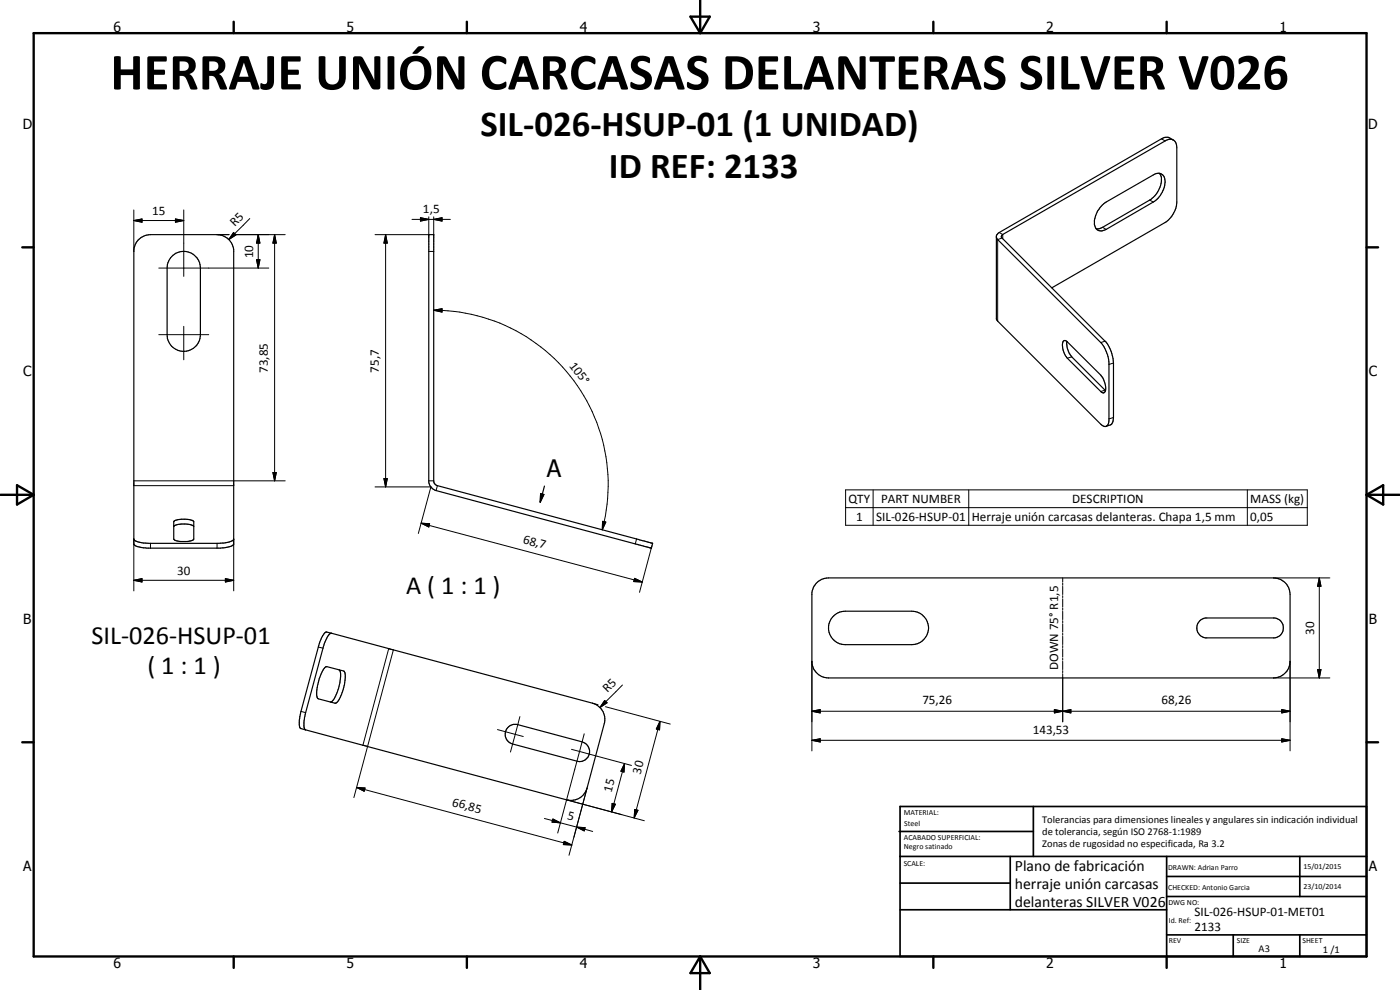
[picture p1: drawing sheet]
<svg xmlns="http://www.w3.org/2000/svg" width="420mm" height="297mm" viewBox="0 0 420 297" stroke-linecap="round" stroke-linejoin="round" font-family="sans-serif">
<g fill="none" stroke="#000" stroke-width=".35">
<path d="M348 52a5.5 5.5 0 0 1-.8 6l-1.8 1.8-14.5 8.4-1 .4h-.9M352.1 42a2.61 2.61 0 0 0-2.8-.7l-49.4 28.5-.9 1 .1 25.1 31.3 31.4a1.28 1.28 0 0 0 1.5 .6 1.28 1.28 0 0 0 .9-1.4v-17.6a11.3 11.3 0 0 0-2.2-5.9l-31.2-31.1-.4-.7M41.4 72.1l.8-.7 1.4-.7 1.6-.3h19.9a5 5 0 0 1 5 4.5v88.4a5.2 5.2 0 0 1-3.9 1.2l-22.6-.1a5.1 5.1 0 0 1-3.4-1.1v-88.4l.4-1.5zM51.5 77a5 5 0 0 1 5.5-1.2 5 5 0 0 1 3.1 4.6v20a5 5 0 0 1-5 5 5 5 0 0 1-4.9-5v-20l.2-1.6zM128.7 70.4h1.5v73.9l.2 .8 .9 .6 64.3 17.2 .3 .1-.4 1.5-64.6-17.3-1.1-.6-.7-.8-.4-1.1zM330.8 61.5l1.2-.9 14.1-8.1a2.2 2.2 0 0 1 2.6-.2 2.2 2.2 0 0 1 1 2.4 7.8 7.8 0 0 1-3.6 5.9l-14.1 8.2a2.14 2.14 0 0 1-3.5-1.4 7.7 7.7 0 0 1 2.3-5.9zM315.7 86.4l34-19.6a8 8 0 0 0 3.5-6.2v-16.3a2.13 2.13 0 0 0-1-2.3 2.13 2.13 0 0 0-2.5 .3l-48.8 28.1-.3 .4v.5l31 31.1a10.5 10.5 0 0 1 2.6 6.5l-.1 17.1-.5 1.3-1.7 .6M319.1 102.4l.5-.2 .7 .4 10.1 10a6.4 6.4 0 0 1 1.4 4.1 .83 .83 0 0 1-.3 1 .83 .83 0 0 1-1-.1l-10.2-10.1a5.5 5.5 0 0 1-1.2-5.1zM320.2 102.4a6.3 6.3 0 0 0 1.4 4.7l10.2 10.1M52.1 158l.1-.1a6.5 6.5 0 0 1 5.7-.2l.3 .3M52.3 156.3a7.4 7.4 0 0 1 5.2-.2l.7 .4v5.2l-.7 .5-1.3 .3-2.4-.1-1.6-.6zM162.3 148.1l.9 .3-1.1 2.3z"/>
<path d="M163.4 145.8l-1.3 4.9M40.2 161.8a5.8 5.8 0 0 0 4.4 1.2h21.1a5.8 5.8 0 0 0 4.4-1.2M244.9 175a5 5 0 0 1 3.8-1.6h133.5a5 5 0 0 1 5 5v20a5 5 0 0 1-5 5h-133.5a5 5 0 0 1-5-4.5v-21l.4-1.5zM99.5 190l78.3 21a5 5 0 0 1 3.5 6.1l-5.1 19.4a5 5 0 0 1-6.2 3.5l-78.3-21M99.5 190a4.3 4.3 0 0 0-2.1 3l-5.9 21.8a7.9 7.9 0 0 0-.1 3.9l.3 .3M99.5 190l-1.4-.3a4.1 4.1 0 0 0-2.1 3l-5.9 21.8a7.9 7.9 0 0 0-.1 3.8l.2 .3 1.5 .4M249.8 185.2a4.9 4.9 0 0 1 3.8-1.8h20a5 5 0 0 1 5.1 5 5 5 0 0 1-5.1 5h-20a5 5 0 0 1-4.5-2.9 5 5 0 0 1 .7-5.3zM360 186.4l.6-.6 1.2-.4h20.8a3 3 0 0 1 2.5 3 3 3 0 0 1-2.5 3h-20.8a2.99 2.99 0 0 1-2.5-2 2.99 2.99 0 0 1 .7-3zM97.5 200.3l.6-.3 5.2 1.4a5.2 5.2 0 0 1 .1 3.8l-.9 3.1a3.8 3.8 0 0 1-2 2.7l-5-1.3a2.77 2.77 0 0 1-.4-2.9 16.6 16.6 0 0 1 2-6zM101.7 201a2.19 2.19 0 0 1 .5 2.4l-.2 1.5-.9 3a3.8 3.8 0 0 1-2 2.7M152.4 218.3l1.4-.9 1.2-.1 19.7 5.3a3 3 0 0 1 2.1 3.6 3 3 0 0 1-3.6 2.2l-19.4-5.2a3 3 0 0 1-1.4-4.9z"/>
</g>
<g fill="none" stroke="#000" stroke-width=".3">
<path d="M348.6 41.7l1.1 .6M40.2 66.2l2.4-.5v1zM40.2 66.2h14.9M40.2 63v12.4M52.7 65.7l2.4 .5-2.4 .5zM55.1 63v19.9M65.1 70.4h3.6M70.1 69.8l.7 .7-2.1 1.4zM70.6 70.4h15M75 65.6l-6.3 6.3M77 77.9h1l-.5 2.5zM77.5 70.4l.5 2.5h-1z"/>
<path d="M77.5 70.4v10M82.4 70.4l.5 2.5h-1zM82.4 70.4v73.9M115.7 70.4l.5 2.5h-1zM115.7 70.4v75.7M123.6 65.8h11.6M126.2 65.3l2.5 .5-2.5 .5zM128.7 75.4h1.5M128.7 65.1v5.3h-16.1M130.2 65.8l2.5-.5v1zM130.2 65.1v5.3M299.9 69.8l1 .6v1.3"/>
<path d="M300.7 71.4l-1.3 .5v24.5M330.9 68.2l1.1 .6M345 60l1.1 .6M47.7 80.4h33M55.1 97.9v10M130.2 93.1l2.5-.5v1zM130.2 93.1a52.4 52.4 0 0 1 50.6 65.9M47.7 100.4h14.9M321.6 107.1l-1.3 .4M331.6 102.4l-1.2 .4M331.6 117.1l-1.2 .4M334.2 108.9l-1.4 .4"/>
<path d="M334.2 125.3l-1.4 .4M40.2 144.3h45.4M40.2 145.7h29.9M81.9 141.8h1l-.5 2.5zM112.6 146.1h16.7l-3.8 14M115.2 143.6h1l-.5 2.5zM126.4 157l2.5 .1-.2 1zM126.4 157l66.3 17.6M128.7 144.3h1.5M131.3 145.7l-.4 1.5M180.8 156.4l1 .2-1 2.4zM253.8 147h138.5v10.6h-138.5z"/>
<path d="M253.8 152.3h138.5M262 147v10.6M290.7 147v10.6M374.3 147v10.6M40.2 174.1l2.4-.5v1zM40.2 161.7v15.6M40.2 174.1h29.9M45.2 163v1.5M65.1 163v1.5M67.6 173.6l2.5 .5-2.5 .5zM70.1 161.7v15.6M190.4 173.5l2.3 1.1-2.5-.1z"/>
<path d="M191 161.7l-.3 1.5M195.7 163.7l-3.8 14M318.9 173.4v1.3M318.9 175v.6M318.9 175.9v2.5M318.9 178.7v.6M318.9 179.7v2.5M382.2 173.4h16.9M395.9 173.4l.5 2.5h-1zM395.9 173.4v30M95.5 194.1l1.4 .4M116.7 194.6l-7.8 29"/>
<path d="M118.1 195l-11.9 44.3M243.7 198.4v26.9M318.9 182.5v.6M318.9 183.4v2.5M318.9 186.2v.7M318.9 187.2v2.5M318.9 190v.6M318.9 190.9v2.5M318.9 193.7v.7M318.9 194.6v2.5M318.9 197.5v.6M318.9 198.4v2.5"/>
<path d="M387.2 198.4v26.9M90.3 213.4l1.4 .4M149.3 218.9l5.3 1.4M156 215l-1.4 5.3M177.8 211l1.7 .5M181.5 210.2l.7 .7-2.2 1.4zM181.7 212l19.5 5.3M186.8 205.5l-6.8 6.8M198.1 216.5l-.2 2.5-.9-.3zM198.1 216.5l-7.8 28.9M243.7 213.4l2.5-.5v1zM243.7 213.4h143.5"/>
<path d="M316.4 212.9l2.5 .5-2.5 .5zM318.9 213.4l2.5-.5v1zM318.9 201.2v.6M318.9 202.1v14.5M382.2 203.4h16.9M384.7 212.9l2.5 .5-2.5 .5zM395.4 200.9h1l-.5 2.5zM107 236.3l2.5 .1-.2 1zM107 236.3l64.6 17.2M154.6 220.3l2.4 .7M154.6 220.3l-1.4 5.3M171.5 224.8l2.4 .7"/>
<path d="M173.9 225.5l15.6 4.2M173.9 225.5l-6.5 24.4M175.3 220.2l-1.4 5.3M176.2 236.5l-5.4 20.1M187.4 229.1l-.1 2.5-1-.2zM187.4 229.1l-3.9 14.5M243.7 222.1l2.5-.4v.9zM243.7 222.1h143.5M384.7 221.7l2.5 .4-2.5 .5zM163.4 245.6l4.8 1.3M165.9 245.7l2.3 1.2-2.5-.2zM168.2 246.9l9.7 2.6"/>
<path d="M169.3 252.4l2.3 1.1-2.5-.1zM173 248.2l2.6 .1-.3 1zM183.7 241l1 .3-1.2 2.3zM186.6 244.4l-16.6-4.4 23.4 6.3M190.5 242.9l1 .2-1.2 2.3z"/>
</g>
<g fill="none" stroke="#000" stroke-width=".71">
<path d="M10.1 9.9h400v277.1h-400zM70.1 6.5v3.4M140.1 6.5v3.4M207.2 5h5.8l-2.9 4.9zM210.1 0v9.9M280.1 6.5v3.4M350.1 6.5v3.4M6.7 74.2h3.4M410.1 74.2h3.5M.1 148.5h10M5.1 145.6l5 2.9-5 2.9zM410.1 148.5h10"/>
<path d="M410.1 148.5l5-2.9v5.8zM6.7 222.7h3.4M410.1 222.7h3.5M70.1 287v3.4M140.1 287v3.4M210.1 287v10M210.1 287l2.9 5h-5.8zM280.1 287v3.4M350.1 287v3.4"/>
</g>
<g fill="none" stroke="#000" stroke-width=".51">
<path d="M269.8 249.5h40.3M270.1 242h140v45h-140zM270.1 257h140M303.2 257v16M310.1 242v15M350.1 257v30M390.1 257v12M270.1 265h33.1M270.1 273h80M350.1 269h60M350.1 263h60M350.1 280.5h60"/>
<path d="M370.1 280.5v6.5M390.1 280.5v6.5"/>
</g>
<g fill="#000">
<path d="M40.2 66.2l2.4-.5v1zM52.7 65.7l2.4 .5-2.4 .5zM70.1 69.8l.7 .7-2.1 1.4zM77 77.9h1l-.5 2.5zM77.5 70.4l.5 2.5h-1zM82.4 70.4l.5 2.5h-1zM115.7 70.4l.5 2.5h-1zM126.2 65.3l2.5 .5-2.5 .5zM130.2 65.8l2.5-.5v1zM130.2 93.1l2.5-.5v1zM81.9 141.8h1l-.5 2.5zM115.2 143.6h1l-.5 2.5z"/>
<path d="M126.4 157l2.5 .1-.2 1zM162.3 148.1l.9 .3-1.1 2.3zM180.8 156.4l1 .2-1 2.4zM40.2 174.1l2.4-.5v1zM67.6 173.6l2.5 .5-2.5 .5zM190.4 173.5l2.3 1.1-2.5-.1zM395.9 173.4l.5 2.5h-1zM181.5 210.2l.7 .7-2.2 1.4zM198.1 216.5l-.2 2.5-.9-.3zM243.7 213.4l2.5-.5v1zM316.4 212.9l2.5 .5-2.5 .5zM318.9 213.4l2.5-.5v1z"/>
<path d="M384.7 212.9l2.5 .5-2.5 .5zM395.4 200.9h1l-.5 2.5zM107 236.3l2.5 .1-.2 1zM187.4 229.1l-.1 2.5-1-.2zM243.7 222.1l2.5-.4v.9zM384.7 221.7l2.5 .4-2.5 .5zM165.9 245.7l2.3 1.2-2.5-.2zM169.3 252.4l2.3 1.1-2.5-.1zM173 248.2l2.6 .1-.3 1zM183.7 241l1 .3-1.2 2.3zM190.5 242.9l1 .2-1.2 2.3z"/>
</g>
<text font-size="15.8" x="33.1" y="26.8">HERRAJE UNIÓN CARCASAS DELANTERAS SILVER V026</text>
<g font-size="11">
<text x="144.2" y="40.9">SIL-026-HSUP-01 (1 UNIDAD)</text>
<text x="182.7" y="53.5">ID REF: 2133</text>
</g>
<g font-size="7.9">
<text x="121.9" y="178.2">A ( 1 : 1 )</text>
<text x="27.5" y="193.2">SIL-026-HSUP-01</text>
<text x="44.3" y="202.2">( 1 : 1 )</text>
</g>
<text font-size="7.2" x="164.1" y="143">A</text>
<g font-size="4.7">
<text x="304.6" y="261.2">Plano de fabricación</text>
<text x="304.6" y="266.6">herraje unión carcasas</text>
<text x="304.6" y="272">delanteras SILVER V026</text>
</g>
<g font-size="4.2">
<text x="34" y="9.6">6</text>
<text x="104" y="9.6">5</text>
<text x="174" y="9.6">4</text>
<text x="244" y="9.6">3</text>
<text x="314" y="9.6">2</text>
<text x="384" y="9.6">1</text>
<text x="6.8" y="38.7">D</text>
<text x="410.6" y="38.7">D</text>
<text x="7" y="112.9">C</text>
<text x="410.8" y="112.9">C</text>
<text x="7" y="187.1">B</text>
<text x="410.8" y="187.1">B</text>
<text x="7" y="261.4">A</text>
<text x="410.8" y="261.4">A</text>
<text x="34" y="290.4">6</text>
<text x="104" y="290.4">5</text>
<text x="174" y="290.4">4</text>
<text x="244" y="290.4">3</text>
<text x="314" y="290.4">2</text>
<text x="384" y="290.4">1</text>
</g>
<g font-size="3.9">
<text x="45.7" y="64.6">15</text>
<text x="126.9" y="63.8">1,5</text>
<text x="70.4" y="68" transform="rotate(-45 70.4 68)">R5</text>
<text x="76" y="77.4" transform="rotate(-90 76 77.4)">10</text>
<text x="80.4" y="111.8" transform="rotate(-90 80.4 111.8)">73,85</text>
<text x="113.7" y="111.8" transform="rotate(-90 113.7 111.8)">75,7</text>
<text x="170.8" y="109.7" transform="rotate(53 170.8 109.7)">105°</text>
<text x="254.7" y="150.9">QTY</text>
<text x="264.4" y="150.9">PART NUMBER</text>
<text x="321.8" y="150.9">DESCRIPTION</text>
<text x="375.2" y="151">MASS (kg)</text>
<text x="256.9" y="156.2">1</text>
<text x="263" y="156.3">SIL-026-HSUP-01</text>
<text x="291.6" y="156.3">Herraje unión carcasas delanteras. Chapa 1,5 mm</text>
<text x="375.2" y="156.3">0,05</text>
<text x="156.8" y="162.9" transform="rotate(15 156.8 162.9)">68,7</text>
<text x="53.2" y="172.6">30</text>
<text x="394.4" y="190.4" transform="rotate(-90 394.4 190.4)">30</text>
<text x="317.6" y="201" transform="rotate(-90 317.6 201)">DOWN 75° R1,5</text>
<text x="182.3" y="207.9" transform="rotate(-45 182.3 207.9)">R5</text>
<text x="276.8" y="211.3">75,26</text>
<text x="348.6" y="211.3">68,26</text>
<text x="310" y="220.1">143,53</text>
<text x="192.2" y="232.5" transform="rotate(-75 192.2 232.5)">30</text>
<text x="183.5" y="237.9" transform="rotate(-75 183.5 237.9)">15</text>
<text x="135.5" y="241.7" transform="rotate(15 135.5 241.7)">66,85</text>
<text x="170.1" y="245.7" transform="rotate(15 170.1 245.7)">5</text>
<text x="358.5" y="275">SIL-026-HSUP-01-MET01</text>
<text x="358.5" y="279.4">2133</text>
</g>
<g font-size="3.1">
<text x="312.7" y="246.8">Tolerancias para dimensiones lineales y angulares sin indicación individual</text>
<text x="312.7" y="250.4">de tolerancia, según ISO 2768-1:1989</text>
<text x="312.7" y="254">Zonas de rugosidad no especificada, Ra 3.2</text>
<text x="377.7" y="285.6">A3</text>
<text x="397" y="285.9">1 /1</text>
</g>
<g font-size="2.4">
<text x="271.2" y="244.4">MATERIAL:</text>
<text x="271.3" y="252">ACABADO SUPERFICIAL:</text>
<text x="271.4" y="247.9">Steel</text>
<text x="271.3" y="254.6">Negro satinado</text>
<text x="271.2" y="259.7">SCALE:</text>
<text x="350.6" y="261">DRAWN: Adrian Parro</text>
<text x="391.2" y="260.6">15/01/2015</text>
<text x="350.6" y="267">CHECKED: Antonio Garcia</text>
<text x="391.2" y="266.7">23/10/2014</text>
<text x="350.6" y="271.4">DWG NO:</text>
<text x="350.8" y="276.9">Id. Ref:</text>
<text x="350.8" y="282.8">REV</text>
<text x="371.2" y="282.9">SIZE</text>
<text x="390.9" y="282.9">SHEET</text>
</g>
</svg>
